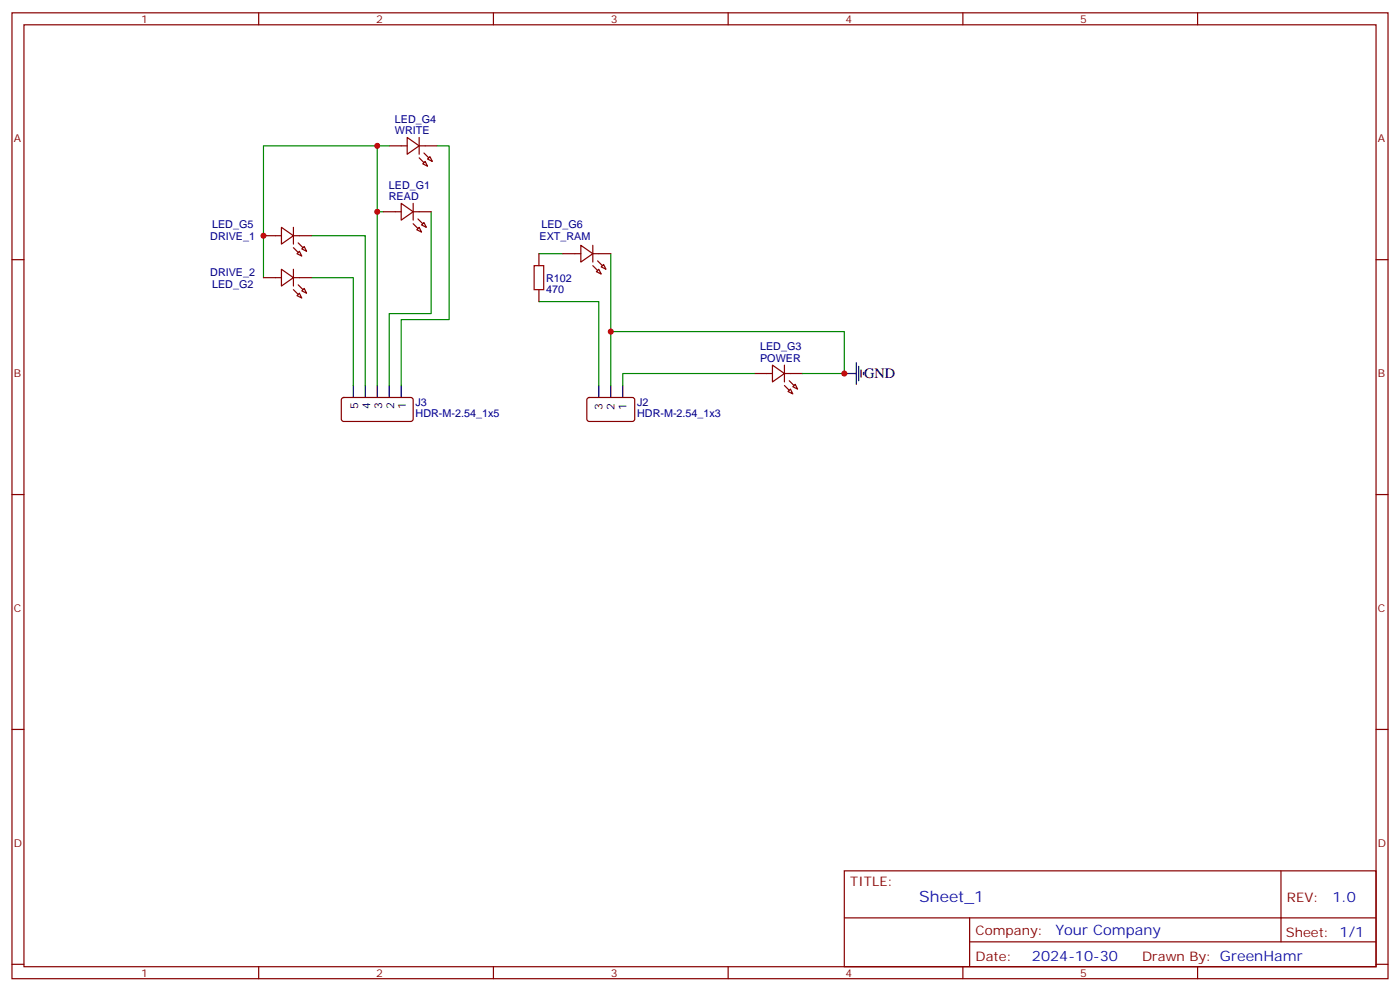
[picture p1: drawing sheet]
<svg xmlns="http://www.w3.org/2000/svg" width="412mm" height="292mm" viewBox="0 0 412 292" stroke-linecap="round" stroke-linejoin="round" font-family="sans-serif">
<g fill="none" stroke="#870000" stroke-width=".35">
<path d="M3.5 3.8h405.4v284.3h-405.4zM7.1 7.3h398.2v277.3h-398.2zM76.2 3.8v3.5M145.3 3.8v3.5M214.5 3.8v3.5M283.6 3.8v3.5M352.8 3.8v3.5M114.7 42.9h5.2M118.2 59.9l3.5 2.4-3.5 2.5zM119.9 40.5l3.6 2.4-3.6 2.5zM121.7 59.9v4.9M123.5 42.9h5.3"/>
<path d="M123.5 40.5v4.9M124.5 48.2l.7-.7 .7 1.4zM126.6 46.1l.8 1.4-1.5-.7zM3.5 76.4h3.6M77.6 69.4h5.3M82.9 79.3l3.5 2.4-3.5 2.5zM82.9 66.9l3.5 2.5-3.5 2.5zM86.4 66.9v5M86.4 79.3v4.9M86.4 69.4h5.3M88.2 74l.7 1.4-1.4-.7zM88.9 73.3l.7-.7 .7 1.4z"/>
<path d="M112.9 62.3h5.3M121.7 62.3h5.3M122.8 67.6l.7-.7 .7 1.4zM124.2 66.2l.7-.7 .7 1.4zM158.7 74.7v3.5M165.8 74.7h5.3M171.1 72.2l3.5 2.5-3.5 2.5zM174.6 74.7h5.3M174.6 72.2v5M175.7 80l.7-.7 .7 1.4zM177.1 78.6l.7-.7 .7 1.4zM405.3 76.4h3.6"/>
<path d="M77.6 81.7h5.3M86.4 81.7h5.3M87.5 87l.7-.7 .7 1.4zM88.9 85.6l.7-.7 .7 1.4zM158.7 85.3v3.5M100.8 117.2l.4-.2 20.1 .1 .4 .6-.1 5.9-.6 .5-20-.1-.5-.6v-5.7zM173.1 117.2l.5-.2 12.9 .1 .5 .6-.1 5.9-.6 .5-13-.1-.4-.6v-5.7zM222.2 110h5.3M227.5 107.5l3.6 2.5-3.6 2.4zM231.1 110h5.3M231.1 107.5v4.9M232.1 115.3l.7-.8 .7 1.5z"/>
<path d="M233.5 113.8l.7-.7 .7 1.4zM3.5 145.6h3.6M405.3 145.6h3.6M3.5 214.7h3.6M405.3 214.7h3.6M248.7 256.4h156.6v28.2h-156.6zM377.3 256.4v20.9M248.7 270.2h156.5M285.6 277.3h119.6M285.6 270.2v14.1M3.5 283.9h3.6M76.2 284.6v3.5"/>
<path d="M145.3 284.6v3.5M214.5 284.6v3.5M283.6 284.6v3.5M352.8 284.6v3.5M405.3 283.9h3.6"/>
</g>
<path d="M111.1 42.9h-33.5v38.8M114.7 42.9h-3.6v19.4M128.8 42.9h3.5v51.2h-14.1v19.4M91.7 69.4h15.9v44.1M112.9 62.3h-1.8v51.2M127 62.3v30h-12.3v21.2M158.7 74.7h7.1M179.9 74.7v38.8M91.7 81.7h12.4v31.8M158.7 88.8h17.7v24.7M179.9 97.6h68.8v12.4h-12.3M222.2 110h-38.8v3.5" fill="none" stroke="#008700" stroke-width=".35"/>
<g fill="#870000" stroke="#870000" stroke-width=".35">
<path d="M87.8 83.9l1.5 1.4z"/>
<path d="M86.4 85.3l1.4 1.4z"/>
<path d="M123.1 64.5l1.4 1.4z"/>
<path d="M121.7 65.9l1.4 1.4z"/>
<path d="M232.5 112.1l1.4 1.4z"/>
<path d="M231.1 113.5l1.4 1.4z"/>
<path d="M124.9 45l1.4 1.5z"/>
<path d="M123.5 46.5l1.4 1.4z"/>
<path d="M87.8 71.5l1.5 1.4z"/>
<path d="M86.4 72.9l1.4 1.4z"/>
<path d="M176 76.8l1.4 1.4z"/>
<path d="M174.6 78.2l1.4 1.4z"/>
</g>
<g fill="none" stroke="#000" stroke-width=".35">
<path d="M104.1 113.5v3.5M107.6 113.5v3.5M111.1 113.5v3.5M114.7 113.5v3.5M118.2 113.5v3.5M176.4 113.5v3.5M179.9 113.5v3.5M183.4 113.5v3.5M248.7 110h3.5M252.2 106.8v6.3M252.9 107.8v4.3M253.6 108.9v2.1"/>
<path d="M254.4 109.6v.7"/>
</g>
<path d="M157.3 78.2h2.9v7.1h-2.9z" fill="none" stroke="#a10000" stroke-width=".35"/>
<g fill="#c00">
<circle cx="179.9" cy="97.6" r=".88"/>
<circle cx="248.7" cy="110" r=".88"/>
<circle cx="111.1" cy="62.3" r=".88"/>
<circle cx="111.1" cy="42.9" r=".88"/>
<circle cx="77.6" cy="69.4" r=".88"/>
</g>
<text font-size="4.6" fill="#00f" x="270.8" y="265.4">Sheet_1</text>
<text font-size="4.2" x="254.5" y="111.3">GND</text>
<g font-size="4.2" fill="#00f">
<text x="392.5" y="265.6">1.0</text>
<text x="310.9" y="275.2">Your Company</text>
<text x="304" y="283">2024-10-30</text>
</g>
<g font-size="3.9" fill="#800">
<text x="250.5" y="260.9">TITLE:</text>
<text x="379.1" y="265.6">REV:</text>
<text x="287.4" y="275.1">Company:</text>
<text x="378.7" y="275.8">Sheet: 1/1</text>
<text x="287.4" y="282.8">Date:</text>
<text x="336.4" y="282.9">Drawn By: GreenHamr</text>
</g>
<g font-size="3.2" fill="#800">
<text x="41.6" y="6.8">1</text>
<text x="110.8" y="6.8">2</text>
<text x="179.9" y="6.8">3</text>
<text x="249.1" y="6.8">4</text>
<text x="318.2" y="6.8">5</text>
<text x="4.1" y="41.9">A</text>
<text x="405.9" y="41.9">A</text>
<text x="4.1" y="111">B</text>
<text x="405.9" y="111">B</text>
<text x="4.1" y="180.2">C</text>
<text x="405.9" y="180.2">C</text>
<text x="4.1" y="249.3">D</text>
<text x="405.9" y="249.3">D</text>
<text x="41.6" y="287.6">1</text>
<text x="110.8" y="287.6">2</text>
<text x="179.9" y="287.6">3</text>
<text x="249.1" y="287.6">4</text>
<text x="318.2" y="287.6">5</text>
</g>
<g font-size="3.2" fill="#000080">
<text x="116.3" y="39.4">WRITE</text>
<text x="116.3" y="36.1">LED_G4</text>
<text x="114.5" y="58.8">READ</text>
<text x="114.5" y="55.5">LED_G1</text>
<text x="61.9" y="70.5">DRIVE_1</text>
<text x="62.5" y="67">LED_G5</text>
<text x="158.9" y="70.6">EXT_RAM</text>
<text x="159.5" y="67">LED_G6</text>
<text x="61.9" y="81.1">DRIVE_2</text>
<text x="160.9" y="82.9">R102</text>
<text x="62.5" y="84.6">LED_G2</text>
<text x="160.9" y="86.2">470</text>
<text x="223.9" y="106.4">POWER</text>
<text x="223.9" y="103.1">LED_G3</text>
<text x="122.4" y="119.6">J3</text>
<text x="187.7" y="119.6">J2</text>
<text x="122.4" y="122.8">HDR-M-2.54_1x5</text>
<text x="187.7" y="122.8">HDR-M-2.54_1x3</text>
</g>
<g font-size="3.2">
<text x="105.5" y="120.3" transform="rotate(-90 105.5 120.3)">5</text>
<text x="109" y="120.3" transform="rotate(-90 109 120.3)">4</text>
<text x="112.5" y="120.3" transform="rotate(-90 112.5 120.3)">3</text>
<text x="116.1" y="120.3" transform="rotate(-90 116.1 120.3)">2</text>
<text x="119.6" y="120.3" transform="rotate(-90 119.6 120.3)">1</text>
<text x="177.4" y="120.8" transform="rotate(-90 177.4 120.8)">3</text>
<text x="181" y="120.8" transform="rotate(-90 181 120.8)">2</text>
<text x="184.5" y="120.8" transform="rotate(-90 184.5 120.8)">1</text>
</g>
</svg>
